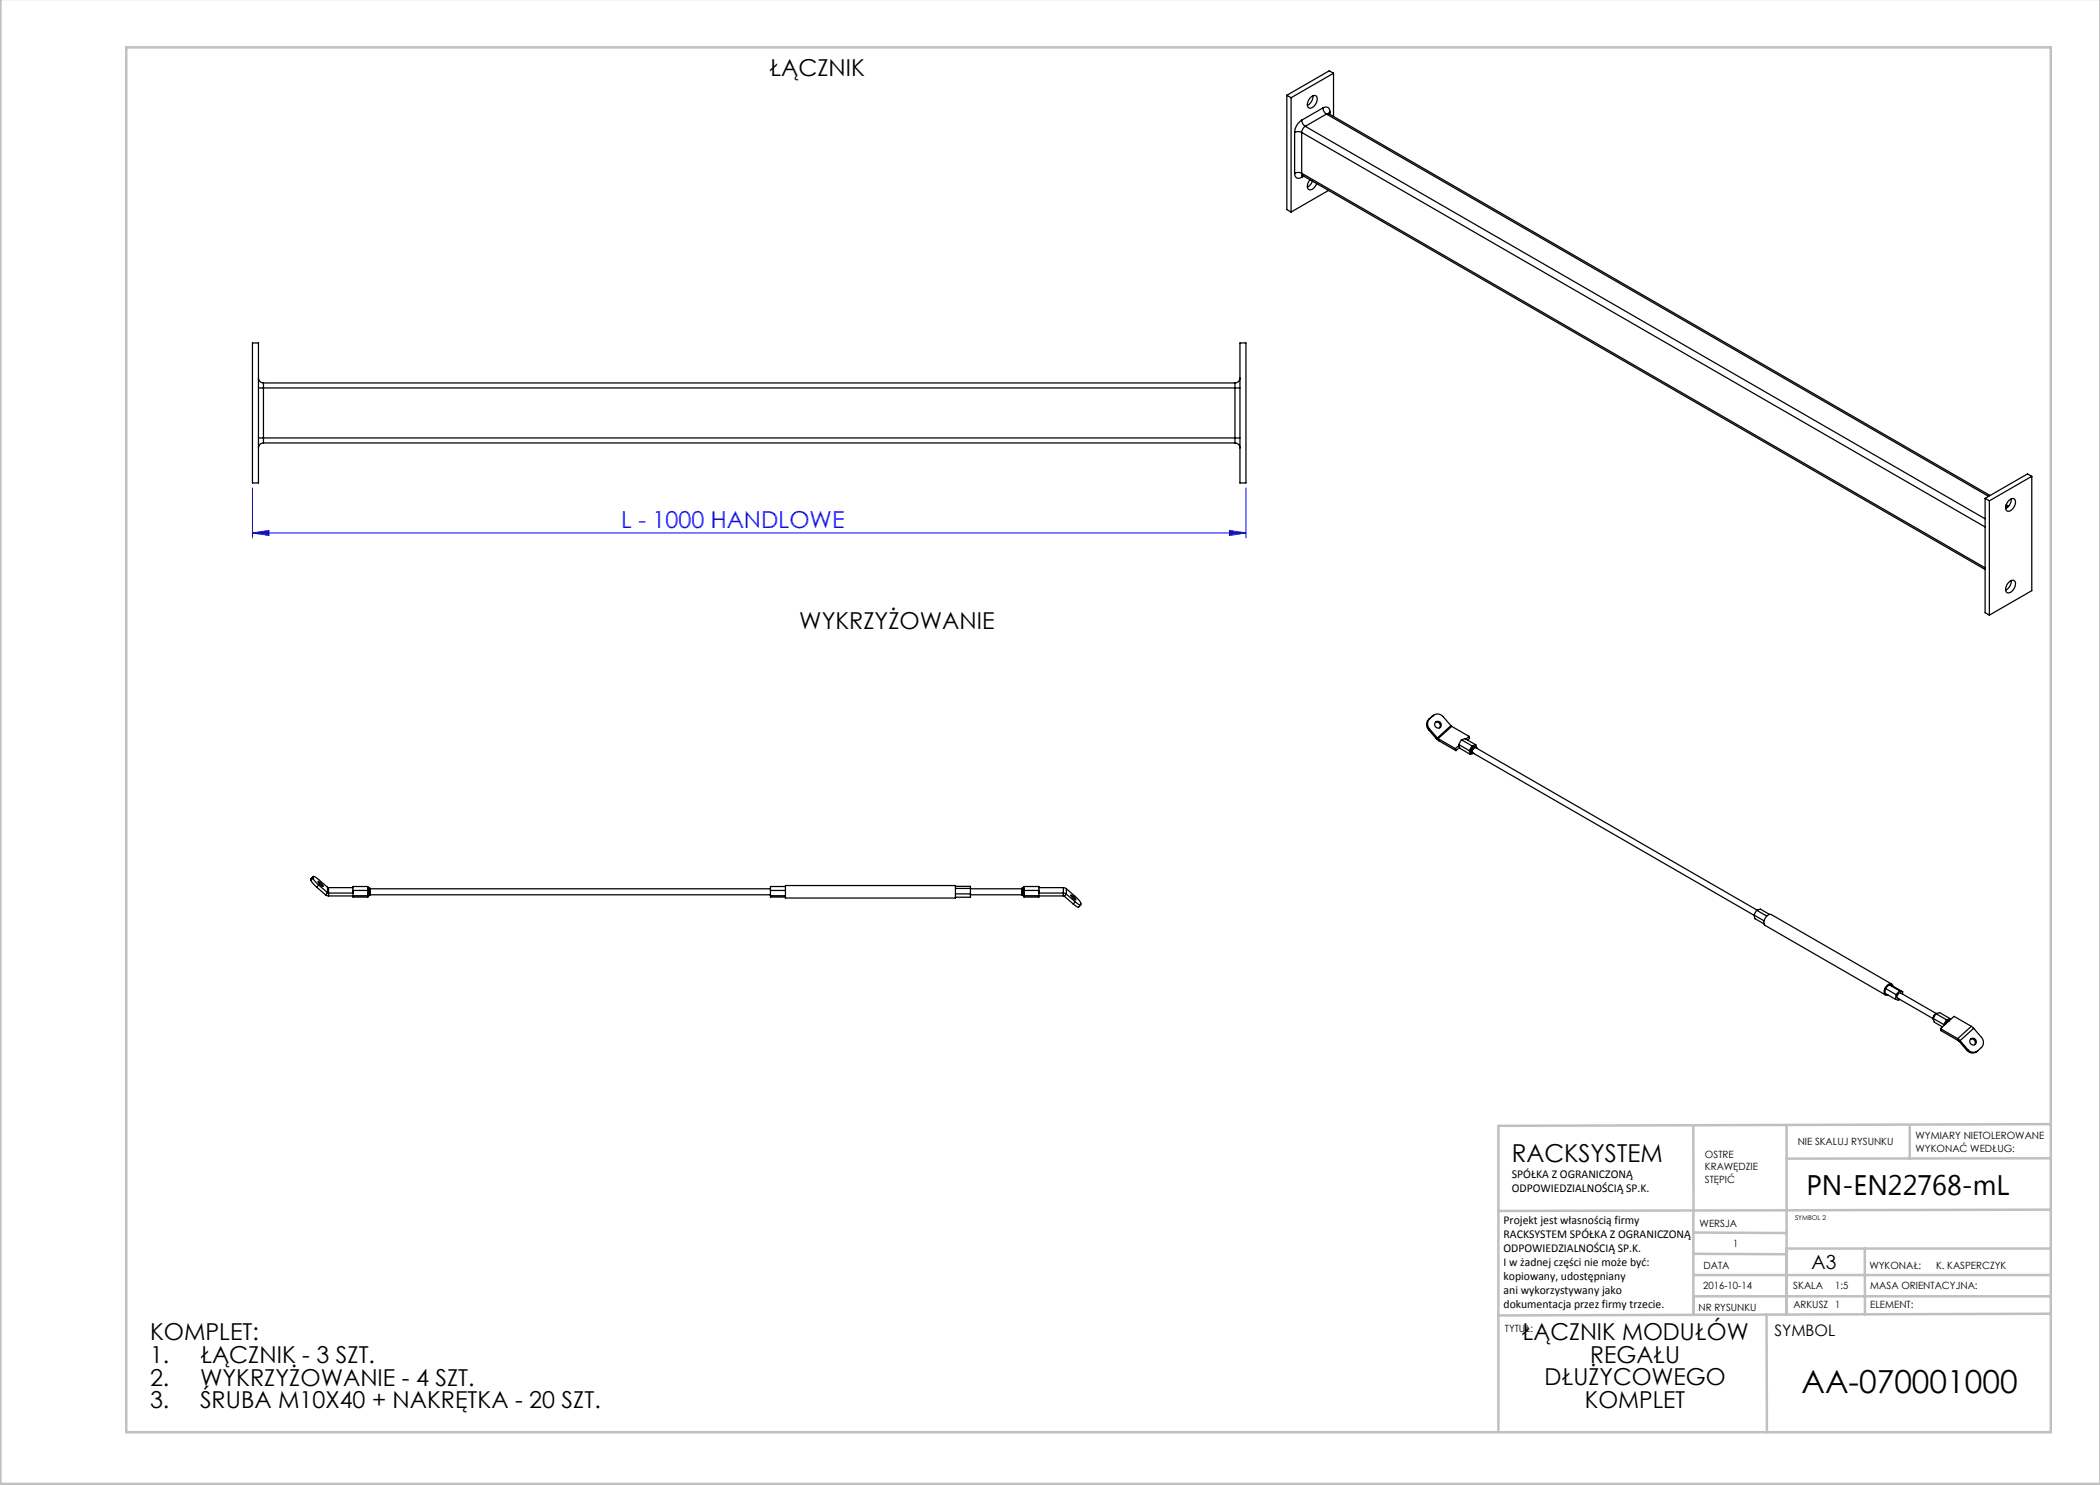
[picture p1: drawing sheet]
<svg xmlns="http://www.w3.org/2000/svg" width="420mm" height="297mm" viewBox="0 0 420 297" stroke-linecap="round" stroke-linejoin="round" font-family="sans-serif">
<path d="M50.5 97.6v10M249.2 97.6v10M50.5 106.6l3.3-.5v1zM50.5 106.6h198.7M245.9 106.1l3.3 .5-3.3 .5z" fill="none" stroke="#00f" stroke-width=".2"/>
<g fill="none" stroke="#c0c0c0" stroke-width=".5">
<path d="M.1 -.1v296.9h419.9M25.2 9.5h385v276.9h-385zM338.7 225.2v16.9M357.3 225v37.9M382 225.4v6.3M410.1 224.8l-110.4 .4v61.2M410.1 231.7h-52.8M338.7 259.3h71.5M338.7 255h71.5M338.7 250.8l18.6 .1M338.7 246.5l18.6 .1M338.7 242.1v20.9"/>
<path d="M373 249.7v13.2M410.1 241.9l-110.4 .3M410.2 249.7h-52.9v13.2M353.3 262.9l.1 23.5M410.2 262.7l-110.5 .4"/>
</g>
<path d="M50.5 106.6l3.3-.5v1zM245.9 106.1l3.3 .5-3.3 .5z" fill="#00f"/>
<g fill="none" stroke="#000" stroke-width=".25">
<path d="M257.4 19.1l.8 .4M257.4 19.1v22.8l.8 .5M258.2 19.5v22.9M262 19.6a.73 .73 0 0 1 .8-.5 .73 .73 0 0 1 .6 .7 1.77 1.77 0 0 1-1.6 1.8 1.31 1.31 0 0 1 .2-2zM262.6 19.2a2.1 2.1 0 0 1-1.1 1.9M266.7 14.6l-8.5 4.9M266.7 14.6v8.7M266.7 14.6l-.8-.4-8.5 4.9M258.9 34.7a.86 .86 0 0 0 .4 .9 .86 .86 0 0 0 1-.1M258.9 26.5a1.56 1.56 0 0 1 1.4 0M258.9 34.7a1.56 1.56 0 0 1 1.4 0M258.9 26.5v8.2"/>
<path d="M260.3 24a3.1 3.1 0 0 0-1.4 2.5M260.3 24a1.56 1.56 0 0 0 .7 1.3M260.3 34.7l.2 .4M260.3 26.5v8.2M260.3 26.5l136.7 78.9M260.3 34.7l136.7 78.9M260.4 35.1h.1M260.5 35.1l-.2 .4M260.5 35.1l136.5 78.8M260.8 35.2l-.5 .3M261 25.3a1.56 1.56 0 0 0-.7 1.2M261 25.3l136 78.5"/>
<path d="M262 35.9a1.39 1.39 0 0 0-.2 2 1.56 1.56 0 0 0 1.5-1.2M262.5 36.2l-.5 .8-.5 .4M264.6 21.6a.86 .86 0 0 1 1-.1 .86 .86 0 0 1 .4 .9M264.6 21.6a1.56 1.56 0 0 0 .7 1.2M264.6 21.6l-4.3 2.4M265.3 22.8l-4.3 2.5M265.3 22.8l132.4 76.5M265.7 22.7l.1 .1M265.7 38.1l-7.5 4.3M265.8 22.8h-.5M265.8 22.8l132.2 76.3M266 22.4l-.3 .3"/>
<path d="M266 22.4v.5M50.5 68.6h1.2v28h-1.2zM51.7 75.6a1 1 0 0 0 1 1M51.7 77.6h1M52.7 76.6v1M52.7 77.6v10M52.7 76.6h194.3M52.7 77.6h194.3M247 76.6v1M247 77.6h1M247 77.6v10M248 75.6a1 1 0 0 1-1 1"/>
<path d="M248 68.6h1.2v28h-1.2zM51.7 87.6h1M52.7 87.6v1M52.7 88.6a1 1 0 0 0-1 1M52.7 87.6h194.3M52.7 88.6h194.3M247 87.6h1M247 88.6a1 1 0 0 1 1 1M247 87.6v1M397 99.7l.9 .5M397 99.7v22.8l.9 .5M402.2 99.8a2.1 2.1 0 0 1-1.1 1.9"/>
<path d="M406.4 95.3l-.9-.5-8.5 4.9M406.4 95.3l-8.5 4.9M406.4 95.3v22.8l-8.5 4.9M397.9 100.2v22.8M401.2 101.2l.3 .3M401.2 101l.5 .2M401.7 100.2a.73 .73 0 0 1 .8-.5 .73 .73 0 0 1 .6 .7 1.77 1.77 0 0 1-1.6 1.8 1.31 1.31 0 0 1 .2-2zM401.7 116.5a.73 .73 0 0 1 .8-.5 .73 .73 0 0 1 .6 .7 1.77 1.77 0 0 1-1.6 1.9 1.31 1.31 0 0 1 .2-2.1zM402.2 116.1a2.1 2.1 0 0 1-1.1 1.9M285.7 145.9l1.6 1.8M285.7 143.9a1.48 1.48 0 0 0 0 2M285.7 143.9l.2-.2a1.48 1.48 0 0 0 0 2.1"/>
<path d="M285.7 143.9l.9-.8a1.41 1.41 0 0 1 2 .2l1.6 1.8M285.9 145.8l-.2 .1M285.9 145.8l1.6 1.8M286.8 143l-.4 .3 .2-.1M287.1 144.4a.71 .71 0 0 1 .8 .3 .71 .71 0 0 1 0 .9M287.3 147.7l.4 .4M287.5 147.6l.1 .1M287.5 147.6l-.2 .1M287.6 147.7l3.5 2M287.6 147.7l.1 .4M287.7 148.1l3.5 2M290.2 145.1l.1 .2"/>
<path d="M290.2 145.1l-2.7 2.5M290.3 145.3l-2.7 2.4M290.3 145.3l3.5 2M291.1 149.7l.1 .4M291.7 148.9l2.2 1.2M291.7 148.9l.3 .8 2.1 1.2M291.8 149.1l-.7 .6M291.9 149.5l-.7 .6M292.3 148l2.1 1.2M292.3 148l-.6 .9M292.3 148l.7-.3 2.2 1.3M293.8 147.3l-.6 .5"/>
<path d="M293.8 147.3l.1 .4-.4 .3M293.9 150.1l.2 .8M294.2 149.9v.6l.2 .1M294.2 149.9l.2 .1M294.4 150v.4M294.4 150.6l.3 .1M294.4 149.2l-.5 .9M294.4 150.4l.3 .3M294.4 150.4v.2M294.6 150.6l56.2 32.4M294.7 149.3l-.5 .6M294.7 149.3l.6 .2"/>
<path d="M294.7 149.3l.2 .1M294.7 149.8l-.3 .2M294.7 149.8l-.3 .6M294.7 150.7h.1M294.7 150.7l-.6 .2M294.9 149.4l.2 .1M294.9 149.4l-.2 .4M295.1 149.5l-.4 .3M295.1 149.5l.2 .1M295.2 149l-.8 .2M295.2 149l.1 .5M295.2 149.6l56.2 32.4"/>
<path d="M295.3 149.5h-.2M295.3 149.5v.1M62.2 176.1l.3 .5 .8 .8M62.2 175.8v.3M62.2 175.7v.1M62.6 175.6l.3 .6 .8 .8M62.6 175.6v-.2a1.05 1.05 0 0 1 1.1 .5l1.8 1.6M62.6 175.6l-.4 .5M62.6 175.3l-.4 .5M63.3 177.4l1.8 1.6M63.6 176.3l.6 .4 .4 .6-.6-.4zM63.7 177l1.8 1.5"/>
<path d="M63.7 177l-.4 .4M65.1 179l.6 .2M65.5 178.5l5.1 .1M65.5 177.5h.2M65.5 177.5v1M65.5 178.5l-.4 .5M65.7 177.5v1.7M65.7 177.5h4.9M65.7 179.2h4.9M70.6 177.3h3v2.1h-3zM70.6 178.1h3M70.6 179.1h3"/>
<path d="M73.6 179v.1M73.6 178.7v.4M73.6 178v.7M73.6 177.6v.4M73.6 177.6v.1M73.6 179.1h.3M73.6 177.6h.3M73.6 178.7h.3M73.6 178h.3M73.9 178l.1 .4M73.9 177.6l.1 .2M73.9 178.7l.1 .2"/>
<path d="M74 178.9l-.1 .2M74 178.4l-.1 .3M74 178.4v.5M74 177.8l-.1 .2M74 177.8v.6M74 179h80.1M74 177.8h80.1M154.1 178.1h3M154.1 179.1h3M157.1 177.1h34v2.5h-34zM157.1 177.3h-3v2.1h3M191.1 178.8h3"/>
<path d="M191.1 177.7h3M191.1 177.3h3v2.1h-3M194.1 179h10.3M194.1 177.8h10.3M204.4 178.3v.6M204.4 177.8v-.2h.3v.3M204.4 177.8v.1M204.4 177.8v.5M204.4 178.9v.2M204.4 178.3v.3M204.4 177.7v.1M204.4 177.9v.4"/>
<path d="M204.4 178.6v.3M204.4 177.9h.3M204.4 178.6h.3M204.4 179.1h.3M204.7 177.9v.7M204.7 178.6v.5M204.8 177.7h.1M204.8 179l-.1 .1M204.8 177.3h3v2.1h-3zM204.8 178.1h3M204.8 179.1h3M207.8 178.6h4.9l.6 .2"/>
<path d="M207.8 177.5h4.9M207.8 179.2h4.9M212.7 177.5l.6 .3M212.7 179.2l.2 .1M212.7 177.5v1.7M212.9 179.3l1.7 1.5M213.3 177.8l2.3 2a.94 .94 0 0 1 .4 1.2l-1-.6M213.3 177.8v1M213.3 178.8l-.4 .5M213.3 178.8l1.7 1.6M214.2 179l.6 .4 .4 .6-.6-.4zM214.6 180.8l1 .6 .5-.4"/>
<path d="M215 180.4l-.4 .4M350.8 183l2 1.2M350.8 183l.2 .7 1.8 1.1M351.3 182l2.1 1.2M351.3 182l.8-.2 1.8 1.1M351.3 182l-.5 1M377.1 197.7l-.1 .9 2.1 1.3M377.1 197.7l2.1 1.2M377.8 196.9l-.7 .8M377.8 196.9l2.1 1.3M377.8 196.9l.6 .2 2.1 1.3M378.3 196.8l-24-13.9a1.44 1.44 0 0 0-1.3 2.2l24.1 13.9"/>
<path d="M378.6 197.2a.59 .59 0 0 0-.5-.5 .59 .59 0 0 0-.7 .4 1.29 1.29 0 0 0-.2 1.9h.4M379.2 198.9l-.1 1M379.9 199.9l-.2 .2-.6-.2M379.9 198.2l-.7 .7M379.9 198.2l.6 .2M380.5 198.4v.4M386.6 203.7l.2 .7 1.7 1M386.6 203.7l2.2 1.2M386.7 203.2v.5M386.7 203.2l.2 .1M387.2 202.7l2.1 1.3M387.2 202.7l.7-.2 2.2 1.2"/>
<path d="M387.2 202.7l-.6 1M387.3 202.7l-7.2-4.1a.69 .69 0 0 0-.6 1l7.2 4.3M387.3 202.7l-.6 .5M388.1 205.7l.1 .4 3.5 2M388.1 205.7l3.4 2M388.8 204.9v.2M389.3 204l-.5 .9M389.4 204.3l-.3 .5a.65 .65 0 0 1 .7-.6zM390.1 203.7l-.8 .3M390.1 203.7v.2M391.5 207.7l.5 .4M391.5 207.7l.2 .4"/>
<path d="M391.7 208.1l.1 .2M391.8 208.3l1.6 1.8M392 208.1l-.2 .2M392 208.1l1.6 1.8M393.4 210.1a1.44 1.44 0 0 0 2 .1M393.6 209.9l-.2 .2M394.1 207.8a.71 .71 0 0 1 .8 .3 .71 .71 0 0 1 0 .9M394.3 205.3l.4 .4M394.3 205.3l-2.8 2.4M394.3 205.3l-3.5-2-2.7 2.4M394.7 205.7l1.6 1.8a1.48 1.48 0 0 1 0 2l-.7 .6a1.41 1.41 0 0 1-2-.2M394.7 205.7l-2.7 2.4"/>
<circle cx="287.6" cy="145" r=".67"/>
<circle cx="394.6" cy="208.3" r=".67"/>
</g>
<text font-size="6.3" x="360.3" y="278.5">AA-070001000</text>
<text font-size="5.6" x="361.3" y="239.1">PN-EN22768-mL</text>
<text font-size="4.9" x="302.4" y="232.4">RACKSYSTEM</text>
<g font-size="4.7">
<text x="153.8" y="15.2">ŁĄCZNIK</text>
<text x="159.9" y="125.8">WYKRZYŻOWANIE</text>
<text x="30" y="268.1">KOMPLET:</text>
<text x="304.3" y="268.1">ŁĄCZNIK MODUŁÓW</text>
<text x="30" y="272.6">1.</text>
<text x="40" y="272.6">ŁĄCZNIK - 3 SZT.</text>
<text x="318.1" y="272.6">REGAŁU</text>
<text x="30" y="277.1">2.</text>
<text x="30" y="281.7">3.</text>
<text x="40" y="277.1">WYKRZYŻOWANIE - 4 SZT.</text>
<text x="40" y="281.7">ŚRUBA M10X40 + NAKRĘTKA - 20 SZT.</text>
<text x="308.9" y="277.1">DŁUŻYCOWEGO</text>
<text x="317" y="281.6">KOMPLET</text>
</g>
<text font-size="4.7" fill="#00f" x="124.2" y="105.6">L - 1000 HANDLOWE</text>
<text font-size="3.9" x="362.3" y="253.8">A3</text>
<text font-size="3.2" x="354.9" y="267.2">SYMBOL</text>
<g font-size="2.4">
<text x="302.4" y="235.6">SPÓŁKA Z OGRANICZONĄ</text>
<text x="302.4" y="238.4">ODPOWIEDZIALNOŚCIĄ SP.K.</text>
<text x="300.7" y="244.7">Projekt jest własnością firmy</text>
<text x="300.7" y="247.5">RACKSYSTEM SPÓŁKA Z OGRANICZONĄ</text>
<text x="300.7" y="250.3">ODPOWIEDZIALNOŚCIĄ SP.K.</text>
<text x="300.7" y="253.1">I w żadnej części nie może być:</text>
<text x="300.7" y="256">kopiowany, udostępniany</text>
<text x="300.7" y="258.8">ani wykorzystywany jako</text>
<text x="300.7" y="261.6">dokumentacja przez firmy trzecie.</text>
</g>
<g font-size="2">
<text x="383.1" y="227.9">WYMIARY NIETOLEROWANE</text>
<text x="341" y="231.6">OSTRE</text>
<text x="359.5" y="228.9">NIE SKALUJ RYSUNKU</text>
<text x="383.1" y="230.4">WYKONAĆ WEDŁUG:</text>
<text x="341" y="234.1">KRAWĘDZIE</text>
<text x="341" y="236.6">STĘPIĆ</text>
<text x="339.9" y="245.4">WERSJA</text>
<text x="346.6" y="249.5">1</text>
<text x="340.6" y="257.7">2016-10-14</text>
<text x="340.7" y="253.8">DATA</text>
<text x="358.7" y="257.7">SKALA</text>
<text x="367" y="257.7">1:5</text>
<text x="373.9" y="253.8">WYKONAŁ:</text>
<text x="374.1" y="257.7">MASA ORIENTACYJNA:</text>
<text x="387.2" y="253.8">K. KASPERCZYK</text>
<text x="339.7" y="262.3">NR RYSUNKU</text>
<text x="358.7" y="261.7">ARKUSZ 1</text>
<text x="374.1" y="261.7">ELEMENT:</text>
<text x="301" y="266.4">TYTUŁ:</text>
</g>
<text font-size="1.3" x="359" y="244">SYMBOL 2</text>
</svg>
